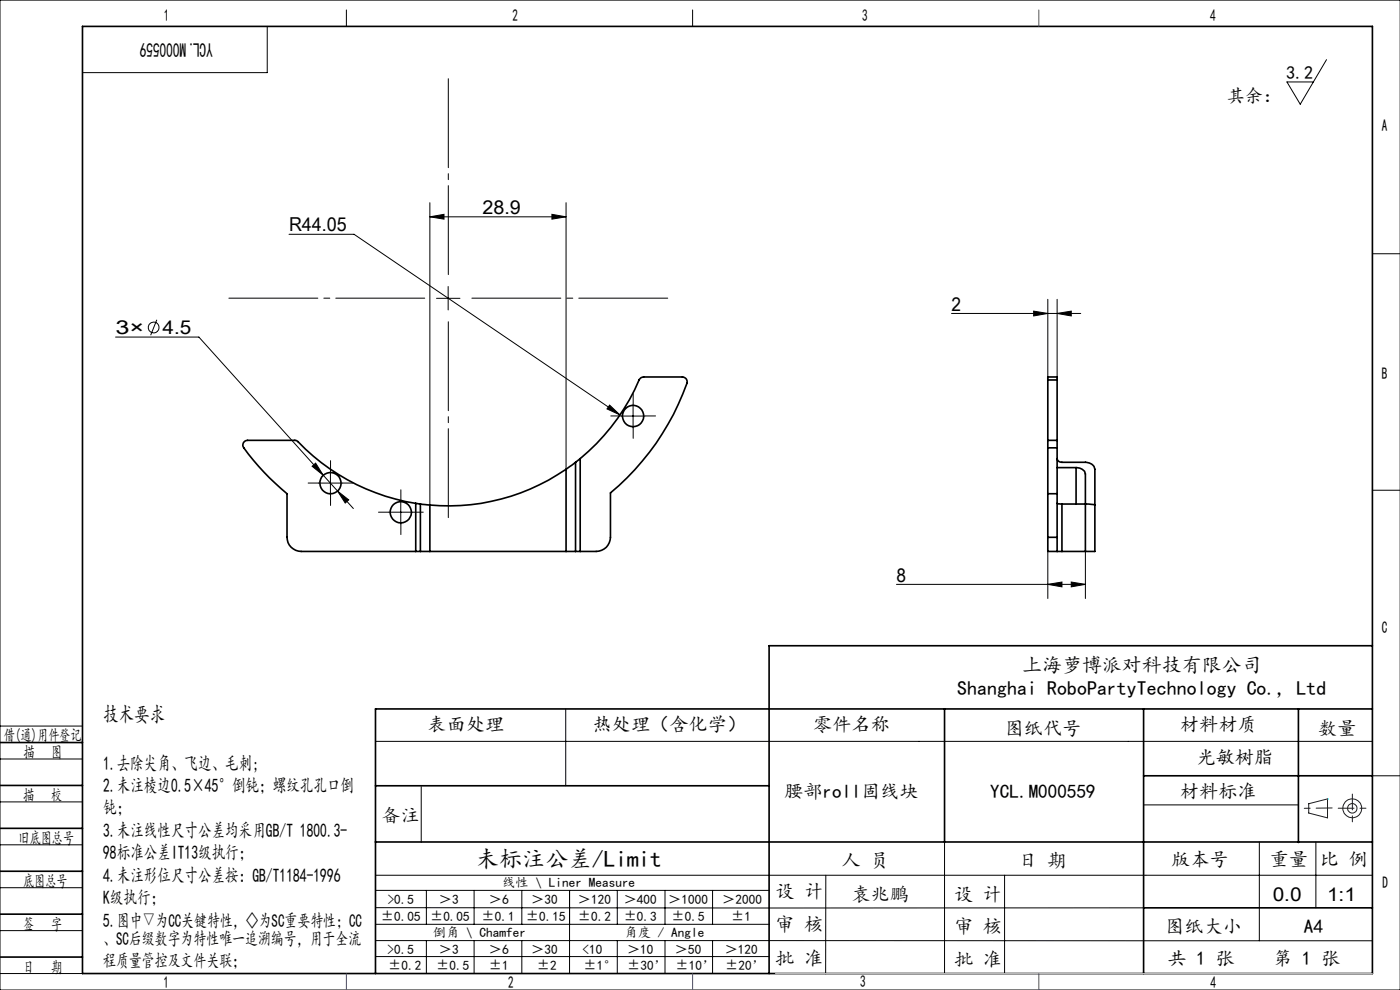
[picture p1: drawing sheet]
<svg xmlns="http://www.w3.org/2000/svg" width="297mm" height="210mm" viewBox="0 0 297 210" stroke-linecap="round" stroke-linejoin="round" font-family="sans-serif">
<g fill="none" stroke="#000" stroke-width=".21">
<path d="M0 0h297v210h-297zM56.7 5.6v9.8h-39.2M73.5 2.1v3.5M146.9 2.1v3.5M281.4 12.7l-5.6 9.4-2.8-4.7h5.6M61.3 49.7h13.8l56.4 38.3M91.2 46l3-.5v1zM91.2 43v64.1M91.2 46h28.9M117.1 45.5l3 .5-3 .5zM120.1 43v56.5M291.1 53.8h5.9"/>
<path d="M24.5 71.5h17.7l26.4 29.3M33.3 67.8l-1.3 3.3M92.6 63.3h5M95.1 60.8v4.9M201.9 66.5h27.4M219.3 66l3 .5-3 .5zM222.3 63.5v17.1M224.3 66.5l3-.5v1zM224.3 63.5v17.1M66.2 98.9l.8-.7 1.6 2.6zM70.1 100v5M129.3 85.9l2.2 2.1-2.7-1.3z"/>
<path d="M131.8 88.3h5M134.3 85.8v5M67.6 102.5h5M68.6 100.8l6.4 7.1M71.6 104.2l2.4 1.8-.8 .7zM82.5 108.6h5M85 106.2v5M222.3 117v10M230.3 117v10M291.1 104h5.9M190.2 124h40.1M222.3 124l3-.5v1z"/>
<path d="M227.3 123.5l3 .5-3 .5zM0 154h17.5M79.7 157.3h211.4M120 150.4v16.3M0 179.2h17.5M0 161h17.5M0 170.1h17.5M89.4 166.9v11.8M200.4 178.6v27.9M242.6 170.7h32.8M267.2 178.6v21M279.2 178.6v14"/>
<path d="M291.1 164.6h6M0 188.3h17.5M0 197.4h17.5M79.7 185.7h211.4M79.7 199.5l211.4 .1M79.7 192.5l162.9 .1M79.7 188.9h83.5M79.7 196.1h83.5M90.5 188.9v7.2M90.5 199.5v7M100.6 188.9v7.2M100.6 199.5v7"/>
<path d="M110.7 188.9v7.2M110.7 199.5v7M120.8 188.9v17.6M131 188.9v7.2M131 199.5v7M141.1 188.9v7.2M141.1 199.5v7M151.2 188.9v7.2M151.2 199.5v7M175.2 185.7v20.9M213.1 185.7v20.8M0 206.5h17.5"/>
<path d="M79.7 202.9h83.5M163.2 206.5h127.9"/>
<circle cx="32.6" cy="69.5" r="1.14"/>
</g>
<g fill="none" stroke="#191924" stroke-width=".21">
<path d="M277.6 170.5l4-1v4l-4-1z"/>
<circle cx="286.9" cy="171.5" r="1.01"/>
<circle cx="286.9" cy="171.5" r="2"/>
</g>
<path d="M70.1 100v-2.3M131.8 88.2h-2.2M134.3 85.7v-2.2M134.3 90.7v2.3M136.8 88.2h2.3M67.6 102.5h-2.2M70.1 105v2.2M72.6 102.5h2.3M82.5 108.6h-2.2M85 106.1v-2.2M85 111.1v2.3M87.5 108.6h2.3" fill="none" stroke="#000" stroke-width=".21" stroke-dasharray="30.5 1.3 1.3 1.3"/>
<path d="M95.1 58.2v-41.5M90.1 63.2h-41.5M95.1 68.2v41.6M100.1 63.2h41.6" fill="none" stroke="#000" stroke-width=".21" stroke-dasharray="30.5 1.3 1.3 1.3" stroke-dashoffset="11.6"/>
<g fill="none" stroke="#000" stroke-width=".35">
<path d="M17.5 5.6h273.6v200.9h-273.6zM120.1 99.5a44.1 44.1 0 0 1-28.9 7.6M120.1 99.5v17.5M122.1 98.1l-2 1.4M122.1 98.1v18.9M123.1 97.3l-1 .8M123.1 97.3a45.2 45.2 0 0 0 12.6-16.9l.8-.4h8.3a1.02 1.02 0 0 1 .9 1.3 53.6 53.6 0 0 1-16.2 23.3v9.4a3 3 0 0 1-3 3h-3.4M123.1 97.3v19.7M222.3 93.4v1.6M222.3 95v9.7M222.3 80.6v12.8M222.3 80.6v-.6h2v.6"/>
<path d="M222.3 93.4h2M222.3 95h2M222.3 80.6h2M224.3 93.4v1.6M224.3 95v9.7M224.3 80.6v12.8M224.3 97.3a.93 .93 0 0 0 1 .8h5a1.85 1.85 0 0 1 2 1.4v7.6M224.3 99.2h4M228.3 99.2a1.94 1.94 0 0 1 2 1.3v6.4M228.3 99.2v7.7M88.2 117h1M88.2 106.8l1 .1"/>
<path d="M88.2 106.8a46 46 0 0 1-25.4-13.4h-10.3a.99 .99 0 0 0-.9 .5 .99 .99 0 0 0 .1 1.1 52.9 52.9 0 0 0 9.2 9.7v9.3a3 3 0 0 0 3 3h24.3M88.2 106.8v10.2M89.2 117h2M89.2 106.9l2 .2M89.2 106.9v10.1M91.2 107.1v9.9M91.2 117h28.9M120.1 117h2M122.1 117h1M222.3 114v3h2M222.3 104.7h2M222.3 114h2"/>
<path d="M222.3 104.7v9.3M224.3 114v3M224.3 106.8l1 .1M224.3 117h1M224.3 104.7v9.3M225.3 117h5M225.3 106.9h5M225.3 106.9v10.1M230.3 106.9l2 .2M230.3 106.9v10.1M232.3 107.1v9.9h-2M291.1 137h-127.9v69.5"/>
<path d="M0 157.5h17.5M200.4 150.4v28.2M242.6 150.4v56.1M275.4 150.4v28.3M291.1 150.4h-211.4v56.1M0 175.7h17.5M0 166.6h17.5M79.7 166.7h83.5M79.7 178.6h211.4M242.6 164.6h48.5M0 184.8h17.5M0 193.9h17.5"/>
<path d="M242.6 192.6h48.5M0 203h17.5"/>
<circle cx="134.3" cy="88.3" r="2.26"/>
<circle cx="70.1" cy="102.5" r="2.25"/>
<circle cx="85" cy="108.7" r="2.24"/>
</g>
<path d="M282.6 171.4l-5.9 .1M283.9 171.4h6M286.9 168.4v6" fill="none" stroke="#191924" stroke-width=".21" stroke-dasharray="6.3 1.3 1.3 1.3" stroke-dashoffset="3"/>
<path d="M164.5 206.5h126.6" fill="none" stroke="#c0c0c0" stroke-width=".21"/>
<path d="M220.4 2.1v3.5M73.5 206.5v3.5M146.9 206.5v3.5M220.4 206.5v3.5" fill="none" stroke="#00f" stroke-width=".21"/>
<path d="M281.6 169.5h.1" fill="none" stroke="#0ff" stroke-width=".21"/>
<g fill="#000">
<path d="M91.2 46l3-.5v1zM117.1 45.5l3 .5-3 .5z"/>
<path d="M219.3 66l3 .5-3 .5zM224.3 66.5l3-.5v1z"/>
<path d="M71.6 104.2l1.6 2.5 .8-.7zM66.2 98.9l2.4 1.9-1.6-2.6zM129.3 85.9l-.5 .8 2.7 1.3z"/>
<path d="M227.3 123.5l3 .5-3 .5zM222.3 124l3-.5v1z"/>
</g>
<text font-size="4.9" x="100.9" y="184">未标注公差/Limit</text>
<text font-size="4.7" x="21.9" y="153.1">技术要求</text>
<g font-size="4.2">
<text x="45.1" y="9.2" transform="rotate(-180 45.1 9.2)">YCL.M000559</text>
<text x="216.8" y="142.5">上海萝博派对科技有限公司</text>
<text x="203.1" y="147.4">Shanghai RoboPartyTechnology Co., Ltd</text>
</g>
<g font-size="4.1">
<text x="102.3" y="45.4">28.9</text>
<text x="61.3" y="49.1">R44.05</text>
<text x="201.9" y="65.9">2</text>
<text x="24.5" y="70.9">3×</text>
<text x="34.5" y="70.9">4.5</text>
<text x="190.2" y="123.4">8</text>
<text x="90.7" y="155.1">表面处理</text>
<text x="125.7" y="155.1">热处理（含化学）</text>
<text x="172.5" y="155.1">零件名称</text>
<text x="213.1" y="155.8">图纸代号</text>
<text x="250.3" y="155.1">材料材质</text>
<text x="279.6" y="155.8">数量</text>
<text x="21.9" y="163.2">1.去除尖角、飞边、毛刺;</text>
<text x="21.9" y="168">2.未注棱边0.5×45°倒钝；螺纹孔孔口倒</text>
<text x="253.8" y="162.1">光敏树脂</text>
<text x="21.9" y="172.8">钝；</text>
<text x="166.4" y="169.2">腰部roll固线块</text>
<text x="210.1" y="169.2">YCL.M000559</text>
<text x="250.3" y="169.2">材料标准</text>
<text x="21.9" y="177.5">3.未注线性尺寸公差均采用GB/T 1800.3-</text>
<text x="80.9" y="174.3">备注</text>
<text x="21.9" y="182.3">98标准公差IT13级执行；</text>
<text x="178.5" y="184">人 员</text>
<text x="216" y="184">日 期</text>
<text x="248.5" y="183.7">版本号</text>
<text x="269.4" y="183.7">重量</text>
<text x="280" y="183.7">比 例</text>
<text x="21.9" y="187">4.未注形位尺寸公差按：GB/T1184-1996</text>
<text x="21.9" y="191.8">K级执行；</text>
<text x="164.5" y="190.5">设 计</text>
<text x="180.6" y="191">袁兆鹏</text>
<text x="202.4" y="191">设 计</text>
<text x="270" y="191">0.0</text>
<text x="281.5" y="191">1:1</text>
<text x="21.9" y="196.6">5.图中▽为CC关键特性，◇为SC重要特性；CC</text>
<text x="164.5" y="197.4">审 核</text>
<text x="202.4" y="197.9">审 核</text>
<text x="247.2" y="198">图纸大小</text>
<text x="276.6" y="198">A4</text>
<text x="164.5" y="204.6">批 准</text>
<text x="202.4" y="205">批 准</text>
<text x="247.7" y="204.6">共 1 张</text>
<text x="270.1" y="204.6">第 1 张</text>
</g>
<g font-size="3.9">
<text x="272.8" y="16.8">3.2</text>
<text x="260.2" y="21.6">其余：</text>
<text x="21.9" y="200.5">、SC后缀数字为特性唯一追溯编号，用于全流</text>
<text x="21.9" y="205.2">程质量管控及文件关联；</text>
</g>
<g font-size="3.5">
<text x="34.8" y="4.4">1</text>
<text x="108.7" y="4.4">2</text>
<text x="182.9" y="4.4">3</text>
<text x="256.7" y="4.4">4</text>
<text x="293.2" y="27.8">A</text>
<text x="293.2" y="80.3">B</text>
<text x="293.2" y="134.2">C</text>
<text x=".8" y="157.2">借(通)用件登记</text>
<text x="5" y="160.8">描</text>
<text x="10.9" y="160.8">图</text>
<text x="4.9" y="169.8">描</text>
<text x="10.8" y="169.8">校</text>
<text x="3.9" y="179">旧底图总号</text>
<text x="4.9" y="188.1">底图总号</text>
<text x="293.3" y="188.4">D</text>
<text x="4.9" y="197.2">签</text>
<text x="10.8" y="197.2">字</text>
<text x="4.9" y="206.3">日</text>
<text x="10.8" y="206.3">期</text>
<text x="34.7" y="209.6">1</text>
<text x="107.8" y="209.6">2</text>
<text x="182.5" y="209.3">3</text>
<text x="256.8" y="209.7">4</text>
</g>
<g font-size="2.8">
<text x="82.2" y="191.7">&gt;0.5</text>
<text x="93.1" y="191.7">＞3</text>
<text x="103.7" y="191.7">＞6</text>
<text x="106.6" y="188.1">线性 \ Liner Measure</text>
<text x="112.7" y="191.7">＞30</text>
<text x="122.6" y="191.7">＞120</text>
<text x="132.3" y="191.7">＞400</text>
<text x="141.8" y="191.7">＞1000</text>
<text x="153.2" y="191.7">＞2000</text>
<text x="80.8" y="195.3">±0.05</text>
<text x="91.2" y="195.3">±0.05</text>
<text x="102.2" y="195.3">±0.1</text>
<text x="111.6" y="195.3">±0.15</text>
<text x="122.6" y="195.3">±0.2</text>
<text x="132.3" y="195.3">±0.3</text>
<text x="142.5" y="195.3">±0.5</text>
<text x="155.1" y="195.3">±1</text>
<text x="82.2" y="202.3">&gt;0.5</text>
<text x="91.8" y="198.8">倒角 \ Chamfer</text>
<text x="93.1" y="202.3">＞3</text>
<text x="103.7" y="202.3">＞6</text>
<text x="112.7" y="202.3">＞30</text>
<text x="123.6" y="202.3">&lt;10</text>
<text x="132.5" y="198.8">角度 / Angle</text>
<text x="133" y="202.3">＞10</text>
<text x="143.2" y="202.3">＞50</text>
<text x="153.7" y="202.3">＞120</text>
<text x="82.3" y="205.8">±0.2</text>
<text x="92.5" y="205.8">±0.5</text>
<text x="103.7" y="205.8">±1</text>
<text x="113.9" y="205.8">±2</text>
<text x="123.8" y="205.7">±1°</text>
<text x="133" y="205.7">±30’</text>
<text x="143.3" y="205.7">±10’</text>
<text x="153.8" y="205.8">±20’</text>
</g>
</svg>
